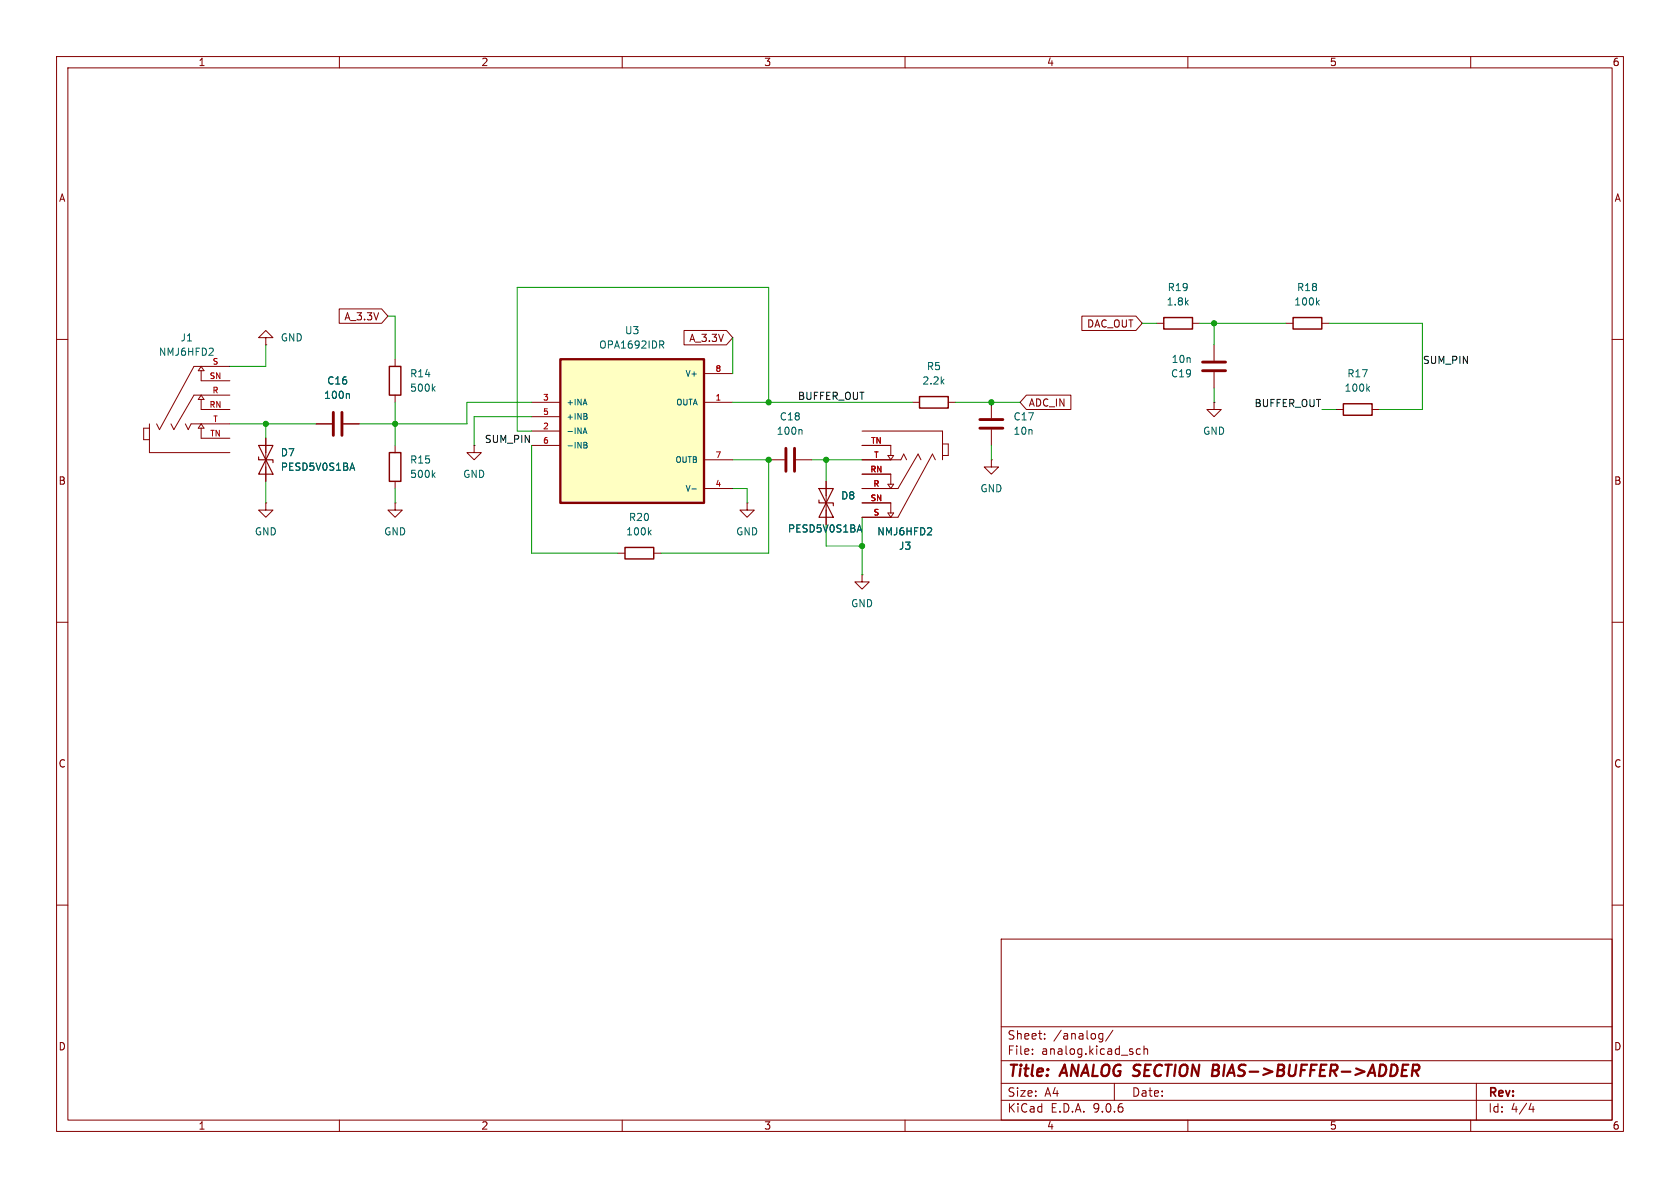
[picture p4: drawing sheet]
(kicad_sch
 (version 20250114)
 (generator "eeschema")
 (generator_version "9.0")
 (paper "A4")
 (title_block
  (title "ANALOG SECTION BIAS->BUFFER->ADDER"))
 (lib_symbols
  (symbol "Device:C"
   (pin_numbers (hide yes))
   (pin_names
    (offset 0.254)) (exclude_from_sim no) (in_bom yes) (on_board yes)
   (property "Reference" "C" (at 0.635 2.54 0) (effects (font (size 1.27 1.27)) (justify left)))
   (property "Value" "C" (at 0.635 -2.54 0) (effects (font (size 1.27 1.27)) (justify left)))
   (property "Footprint" "" (at 0.9652 -3.81 0) (effects (font (size 1.27 1.27)) (hide yes)))
   (property "Datasheet" "~" (at 0 0 0) (effects (font (size 1.27 1.27)) (hide yes)))
   (property "Description" "Unpolarized capacitor" (at 0 0 0) (effects (font (size 1.27 1.27)) (hide yes)))
   (symbol "C_0_1"
    (polyline (pts (xy -2.032 0.762) (xy 2.032 0.762)) (stroke (width 0.508) (type default)) (fill (type none)))
    (polyline (pts (xy -2.032 -0.762) (xy 2.032 -0.762)) (stroke (width 0.508) (type default)) (fill (type none))))
   (symbol "C_1_1"
    (pin passive line (at 0 3.81 270) (length 2.794) (name "~" (effects (font (size 1.27 1.27)))) (number "1" (effects (font (size 1.27 1.27)))))
    (pin passive line (at 0 -3.81 90) (length 2.794) (name "~" (effects (font (size 1.27 1.27)))) (number "2" (effects (font (size 1.27 1.27))))))
   (embedded_fonts no))
  (symbol "Device:R"
   (pin_numbers (hide yes))
   (pin_names
    (offset 0)) (exclude_from_sim no) (in_bom yes) (on_board yes)
   (property "Reference" "R" (at 2.032 0 90) (effects (font (size 1.27 1.27))))
   (property "Value" "R" (at 0 0 90) (effects (font (size 1.27 1.27))))
   (property "Footprint" "" (at -1.778 0 90) (effects (font (size 1.27 1.27)) (hide yes)))
   (property "Datasheet" "~" (at 0 0 0) (effects (font (size 1.27 1.27)) (hide yes)))
   (property "Description" "Resistor" (at 0 0 0) (effects (font (size 1.27 1.27)) (hide yes)))
   (symbol "R_0_1"
    (rectangle (start -1.016 -2.54) (end 1.016 2.54) (stroke (width 0.254) (type default)) (fill (type none))))
   (symbol "R_1_1"
    (pin passive line (at 0 3.81 270) (length 1.27) (name "~" (effects (font (size 1.27 1.27)))) (number "1" (effects (font (size 1.27 1.27)))))
    (pin passive line (at 0 -3.81 90) (length 1.27) (name "~" (effects (font (size 1.27 1.27)))) (number "2" (effects (font (size 1.27 1.27))))))
   (embedded_fonts no))
  (symbol "Diode:SD05_SOD323"
   (pin_numbers (hide yes))
   (pin_names
    (offset 1.016) (hide yes)) (exclude_from_sim no) (in_bom yes) (on_board yes)
   (property "Reference" "D" (at 0 2.54 0) (effects (font (size 1.27 1.27))))
   (property "Value" "SD05_SOD323" (at 0 -2.54 0) (effects (font (size 1.27 1.27))))
   (property "Footprint" "Diode_SMD:D_SOD-323" (at 0 -5.08 0) (effects (font (size 1.27 1.27)) (hide yes)))
   (property "Datasheet" "https://www.littelfuse.com/~/media/electronics/datasheets/tvs_diode_arrays/littelfuse_tvs_diode_array_sd_c_datasheet.pdf.pdf" (at 0 0 0) (effects (font (size 1.27 1.27)) (hide yes)))
   (property "Description" "5V, 450W Discrete Bidirectional TVS Diode, SOD-323" (at 0 0 0) (effects (font (size 1.27 1.27)) (hide yes)))
   (symbol "SD05_SOD323_0_1"
    (polyline (pts (xy -2.54 -1.27) (xy 0 0) (xy -2.54 1.27) (xy -2.54 -1.27)) (stroke (width 0.2032) (type default)) (fill (type none)))
    (polyline (pts (xy 0.508 1.27) (xy 0 1.27) (xy 0 -1.27) (xy -0.508 -1.27)) (stroke (width 0.2032) (type default)) (fill (type none)))
    (polyline (pts (xy 1.27 0) (xy -1.27 0)) (stroke (width 0) (type default)) (fill (type none)))
    (polyline (pts (xy 2.54 1.27) (xy 2.54 -1.27) (xy 0 0) (xy 2.54 1.27)) (stroke (width 0.2032) (type default)) (fill (type none))))
   (symbol "SD05_SOD323_1_1"
    (pin passive line (at -3.81 0 0) (length 2.54) (name "A1" (effects (font (size 1.27 1.27)))) (number "1" (effects (font (size 1.27 1.27)))))
    (pin passive line (at 3.81 0 180) (length 2.54) (name "A2" (effects (font (size 1.27 1.27)))) (number "2" (effects (font (size 1.27 1.27))))))
   (embedded_fonts no))
  (symbol "NMJ6HFD2:NMJ6HFD2"
   (pin_names
    (offset 1.016)) (exclude_from_sim no) (in_bom yes) (on_board yes)
   (property "Reference" "J" (at -4.8296 9.6559 0) (effects (font (size 1.27 1.27)) (justify left bottom)))
   (property "Value" "NMJ6HFD2" (at -5.0898 -11.1907 0) (effects (font (size 1.27 1.27)) (justify left bottom)))
   (property "Footprint" "NMJ6HFD2:NEUTRIK_NMJ6HFD2" (at 0 0 0) (effects (font (size 1.27 1.27)) (justify bottom) (hide yes)))
   (property "Datasheet" "" (at 0 0 0) (effects (font (size 1.27 1.27)) (hide yes)))
   (property "Description" "" (at 0 0 0) (effects (font (size 1.27 1.27)) (hide yes)))
   (property "MF" "Neutrik" (at 0 0 0) (effects (font (size 1.27 1.27)) (justify bottom) (hide yes)))
   (property "MAXIMUM_PACKAGE_HEIGHT" "15.84 mm" (at 0 0 0) (effects (font (size 1.27 1.27)) (justify bottom) (hide yes)))
   (property "Package" "None" (at 0 0 0) (effects (font (size 1.27 1.27)) (justify bottom) (hide yes)))
   (property "Price" "None" (at 0 0 0) (effects (font (size 1.27 1.27)) (justify bottom) (hide yes)))
   (property "Check_prices" "https://www.snapeda.com/parts/NMJ6HFD2/Neutrik/view-part/?ref=eda" (at 0 0 0) (effects (font (size 1.27 1.27)) (justify bottom) (hide yes)))
   (property "STANDARD" "Manufacturer Recommendations" (at 0 0 0) (effects (font (size 1.27 1.27)) (justify bottom) (hide yes)))
   (property "PARTREV" "26.02.2021" (at 0 0 0) (effects (font (size 1.27 1.27)) (justify bottom) (hide yes)))
   (property "SnapEDA_Link" "https://www.snapeda.com/parts/NMJ6HFD2/Neutrik/view-part/?ref=snap" (at 0 0 0) (effects (font (size 1.27 1.27)) (justify bottom) (hide yes)))
   (property "MP" "NMJ6HFD2" (at 0 0 0) (effects (font (size 1.27 1.27)) (justify bottom) (hide yes)))
   (property "Description_1" "1/4 stereo jack, switched, with a full threaded nose and straight PCB pins, mounting nut included" (at 0 0 0) (effects (font (size 1.27 1.27)) (justify bottom) (hide yes)))
   (property "MANUFACTURER" "Neutrik" (at 0 0 0) (effects (font (size 1.27 1.27)) (justify bottom) (hide yes)))
   (property "Availability" "In Stock" (at 0 0 0) (effects (font (size 1.27 1.27)) (justify bottom) (hide yes)))
   (property "SNAPEDA_PN" "NMJ6HFD2" (at 0 0 0) (effects (font (size 1.27 1.27)) (justify bottom) (hide yes)))
   (symbol "NMJ6HFD2_0_0"
    (polyline (pts (xy -7.62 -3.302) (xy -7.62 -5.334)) (stroke (width 0.1524) (type default)) (fill (type none)))
    (polyline (pts (xy -7.62 -5.334) (xy -6.604 -5.334)) (stroke (width 0.1524) (type default)) (fill (type none)))
    (polyline (pts (xy -6.604 -2.54) (xy -6.604 -3.302)) (stroke (width 0.1524) (type default)) (fill (type none)))
    (polyline (pts (xy -6.604 -3.302) (xy -7.62 -3.302)) (stroke (width 0.1524) (type default)) (fill (type none)))
    (polyline (pts (xy -6.604 -5.334) (xy -6.604 -3.302)) (stroke (width 0.1524) (type default)) (fill (type none)))
    (polyline (pts (xy -6.604 -7.62) (xy -6.604 -5.334)) (stroke (width 0.1524) (type default)) (fill (type none)))
    (polyline (pts (xy -4.826 -3.556) (xy -5.334 -2.54)) (stroke (width 0.1524) (type default)) (fill (type none)))
    (polyline (pts (xy -2.286 -3.556) (xy -2.794 -2.54)) (stroke (width 0.1524) (type default)) (fill (type none)))
    (polyline (pts (xy 0.254 -3.556) (xy -0.254 -2.54)) (stroke (width 0.1524) (type default)) (fill (type none)))
    (polyline (pts (xy 0.762 -2.54) (xy 0.254 -3.556)) (stroke (width 0.1524) (type default)) (fill (type none)))
    (polyline (pts (xy 1.27 7.62) (xy -4.826 -3.556)) (stroke (width 0.1524) (type default)) (fill (type none)))
    (polyline (pts (xy 1.27 2.54) (xy -2.286 -3.556)) (stroke (width 0.1524) (type default)) (fill (type none)))
    (polyline (pts (xy 2.032 6.858) (xy 2.54 6.858)) (stroke (width 0.1524) (type default)) (fill (type none)))
    (polyline (pts (xy 2.032 1.778) (xy 2.54 1.778)) (stroke (width 0.1524) (type default)) (fill (type none)))
    (polyline (pts (xy 2.032 -3.302) (xy 2.54 -3.302)) (stroke (width 0.1524) (type default)) (fill (type none)))
    (polyline (pts (xy 2.54 7.62) (xy 1.27 7.62)) (stroke (width 0.1524) (type default)) (fill (type none)))
    (polyline (pts (xy 2.54 7.62) (xy 2.032 6.858)) (stroke (width 0.1524) (type default)) (fill (type none)))
    (polyline (pts (xy 2.54 6.858) (xy 2.54 5.08)) (stroke (width 0.1524) (type default)) (fill (type none)))
    (polyline (pts (xy 2.54 6.858) (xy 3.048 6.858)) (stroke (width 0.1524) (type default)) (fill (type none)))
    (polyline (pts (xy 2.54 2.54) (xy 1.27 2.54)) (stroke (width 0.1524) (type default)) (fill (type none)))
    (polyline (pts (xy 2.54 2.54) (xy 2.032 1.778)) (stroke (width 0.1524) (type default)) (fill (type none)))
    (polyline (pts (xy 2.54 1.778) (xy 2.54 0)) (stroke (width 0.1524) (type default)) (fill (type none)))
    (polyline (pts (xy 2.54 1.778) (xy 3.048 1.778)) (stroke (width 0.1524) (type default)) (fill (type none)))
    (polyline (pts (xy 2.54 -2.54) (xy 0.762 -2.54)) (stroke (width 0.1524) (type default)) (fill (type none)))
    (polyline (pts (xy 2.54 -2.54) (xy 2.032 -3.302)) (stroke (width 0.1524) (type default)) (fill (type none)))
    (polyline (pts (xy 2.54 -3.302) (xy 2.54 -5.08)) (stroke (width 0.1524) (type default)) (fill (type none)))
    (polyline (pts (xy 2.54 -3.302) (xy 3.048 -3.302)) (stroke (width 0.1524) (type default)) (fill (type none)))
    (polyline (pts (xy 3.048 6.858) (xy 2.54 7.62)) (stroke (width 0.1524) (type default)) (fill (type none)))
    (polyline (pts (xy 3.048 1.778) (xy 2.54 2.54)) (stroke (width 0.1524) (type default)) (fill (type none)))
    (polyline (pts (xy 3.048 -3.302) (xy 2.54 -2.54)) (stroke (width 0.1524) (type default)) (fill (type none)))
    (polyline (pts (xy 7.62 -7.62) (xy -6.604 -7.62)) (stroke (width 0.1524) (type default)) (fill (type none)))
    (pin passive line (at 7.62 7.62 180) (length 5.08) (name "~" (effects (font (size 1.016 1.016)))) (number "S" (effects (font (size 1.016 1.016)))))
    (pin passive line (at 7.62 5.08 180) (length 5.08) (name "~" (effects (font (size 1.016 1.016)))) (number "SN" (effects (font (size 1.016 1.016)))))
    (pin passive line (at 7.62 2.54 180) (length 5.08) (name "~" (effects (font (size 1.016 1.016)))) (number "R" (effects (font (size 1.016 1.016)))))
    (pin passive line (at 7.62 0 180) (length 5.08) (name "~" (effects (font (size 1.016 1.016)))) (number "RN" (effects (font (size 1.016 1.016)))))
    (pin passive line (at 7.62 -2.54 180) (length 5.08) (name "~" (effects (font (size 1.016 1.016)))) (number "T" (effects (font (size 1.016 1.016)))))
    (pin passive line (at 7.62 -5.08 180) (length 5.08) (name "~" (effects (font (size 1.016 1.016)))) (number "TN" (effects (font (size 1.016 1.016))))))
   (embedded_fonts no))
  (symbol "OPA1692IDR:OPA1692IDR"
   (pin_names
    (offset 1.016)) (exclude_from_sim no) (in_bom yes) (on_board yes)
   (property "Reference" "U3" (at 0 17.78 0) (effects (font (size 1.27 1.27))))
   (property "Value" "OPA1692IDR" (at 0 15.24 0) (effects (font (size 1.27 1.27))))
   (property "Footprint" "OPA1692IDR:SOIC127P599X175-8N" (at 0 0 0) (effects (font (size 1.27 1.27)) (justify bottom) (hide yes)))
   (property "Datasheet" "" (at 0 0 0) (effects (font (size 1.27 1.27)) (hide yes)))
   (property "Description" "" (at 0 0 0) (effects (font (size 1.27 1.27)) (hide yes)))
   (property "MF" "Texas Instruments" (at 0 0 0) (effects (font (size 1.27 1.27)) (justify bottom) (hide yes)))
   (property "Description_1" "SoundPlus™ Low-Power, Low-Noise, High-Performance Dual Bipolar-Input Audio Op Amp" (at 0 0 0) (effects (font (size 1.27 1.27)) (justify bottom) (hide yes)))
   (property "Package" "SOIC-8 Texas Instruments" (at 0 0 0) (effects (font (size 1.27 1.27)) (justify bottom) (hide yes)))
   (property "Price" "None" (at 0 0 0) (effects (font (size 1.27 1.27)) (justify bottom) (hide yes)))
   (property "SnapEDA_Link" "https://www.snapeda.com/parts/OPA1692IDR/Texas+Instruments/view-part/?ref=snap" (at 0 0 0) (effects (font (size 1.27 1.27)) (justify bottom) (hide yes)))
   (property "MP" "OPA1692IDR" (at 0 0 0) (effects (font (size 1.27 1.27)) (justify bottom) (hide yes)))
   (property "Availability" "In Stock" (at 0 0 0) (effects (font (size 1.27 1.27)) (justify bottom) (hide yes)))
   (property "Check_prices" "https://www.snapeda.com/parts/OPA1692IDR/Texas+Instruments/view-part/?ref=eda" (at 0 0 0) (effects (font (size 1.27 1.27)) (justify bottom) (hide yes)))
   (symbol "OPA1692IDR_0_0"
    (rectangle (start -12.7 -12.7) (end 12.7 12.7) (stroke (width 0.41) (type default)) (fill (type background)))
    (pin input line (at -17.78 5.08 0) (length 5.08) (name "+INA" (effects (font (size 1.016 1.016)))) (number "3" (effects (font (size 1.016 1.016)))))
    (pin input line (at -17.78 2.54 0) (length 5.08) (name "+INB" (effects (font (size 1.016 1.016)))) (number "5" (effects (font (size 1.016 1.016)))))
    (pin input line (at -17.78 0 0) (length 5.08) (name "-INA" (effects (font (size 1.016 1.016)))) (number "2" (effects (font (size 1.016 1.016)))))
    (pin input line (at -17.78 -2.54 0) (length 5.08) (name "-INB" (effects (font (size 1.016 1.016)))) (number "6" (effects (font (size 1.016 1.016)))))
    (pin power_in line (at 17.78 10.16 180) (length 5.08) (name "V+" (effects (font (size 1.016 1.016)))) (number "8" (effects (font (size 1.016 1.016)))))
    (pin output line (at 17.78 5.08 180) (length 5.08) (name "OUTA" (effects (font (size 1.016 1.016)))) (number "1" (effects (font (size 1.016 1.016)))))
    (pin output line (at 17.78 -5.08 180) (length 5.08) (name "OUTB" (effects (font (size 1.016 1.016)))) (number "7" (effects (font (size 1.016 1.016)))))
    (pin power_in line (at 17.78 -10.16 180) (length 5.08) (name "V-" (effects (font (size 1.016 1.016)))) (number "4" (effects (font (size 1.016 1.016))))))
   (embedded_fonts no))
  (symbol "power:GND"
   (power)
   (pin_numbers (hide yes))
   (pin_names
    (offset 0) (hide yes)) (exclude_from_sim no) (in_bom yes) (on_board yes)
   (property "Reference" "#PWR" (at 0 -6.35 0) (effects (font (size 1.27 1.27)) (hide yes)))
   (property "Value" "GND" (at 0 -3.81 0) (effects (font (size 1.27 1.27))))
   (property "Footprint" "" (at 0 0 0) (effects (font (size 1.27 1.27)) (hide yes)))
   (property "Datasheet" "" (at 0 0 0) (effects (font (size 1.27 1.27)) (hide yes)))
   (property "Description" "Power symbol creates a global label with name \"GND\" , ground" (at 0 0 0) (effects (font (size 1.27 1.27)) (hide yes)))
   (symbol "GND_0_1"
    (polyline (pts (xy 0 0) (xy 0 -1.27) (xy 1.27 -1.27) (xy 0 -2.54) (xy -1.27 -1.27) (xy 0 -1.27)) (stroke (width 0) (type default)) (fill (type none))))
   (symbol "GND_1_1"
    (pin power_in line (at 0 0 270) (length 0) (name "~" (effects (font (size 1.27 1.27)))) (number "1" (effects (font (size 1.27 1.27))))))
   (embedded_fonts no)))
 (junction
  (at 214.63 57.15)
  (diameter 0)
  (color 0 0 0 0))
 (junction
  (at 69.85 74.93)
  (diameter 0)
  (color 0 0 0 0))
 (junction
  (at 46.99 74.93)
  (diameter 0)
  (color 0 0 0 0))
 (junction
  (at 175.26 71.12)
  (diameter 0)
  (color 0 0 0 0))
 (junction
  (at 135.89 81.28)
  (diameter 0)
  (color 0 0 0 0))
 (junction
  (at 135.89 71.12)
  (diameter 0)
  (color 0 0 0 0))
 (junction
  (at 152.4 96.52)
  (diameter 0)
  (color 0 0 0 0))
 (junction
  (at 146.05 81.28)
  (diameter 0)
  (color 0 0 0 0))
 (wire
  (pts (xy 91.44 50.8) (xy 135.89 50.8))
  (stroke (width 0) (type default)))
 (wire
  (pts (xy 93.98 78.74) (xy 93.98 97.79))
  (stroke (width 0) (type default)))
 (wire
  (pts (xy 152.4 91.44) (xy 152.4 96.52))
  (stroke (width 0) (type default)))
 (wire
  (pts (xy 214.63 57.15) (xy 227.33 57.15))
  (stroke (width 0) (type default)))
 (wire
  (pts (xy 116.84 97.79) (xy 135.89 97.79))
  (stroke (width 0) (type default)))
 (wire
  (pts (xy 69.85 55.88) (xy 69.85 63.5))
  (stroke (width 0) (type default)))
 (wire
  (pts (xy 175.26 78.74) (xy 175.26 81.28))
  (stroke (width 0) (type default)))
 (wire
  (pts (xy 82.55 71.12) (xy 93.98 71.12))
  (stroke (width 0) (type default)))
 (wire
  (pts (xy 135.89 50.8) (xy 135.89 71.12))
  (stroke (width 0) (type default)))
 (wire
  (pts (xy 40.64 74.93) (xy 46.99 74.93))
  (stroke (width 0) (type default)))
 (wire
  (pts (xy 146.05 96.52) (xy 152.4 96.52))
  (stroke (width 0) (type default)))
 (wire
  (pts (xy 129.54 86.36) (xy 132.08 86.36))
  (stroke (width 0) (type default)))
 (wire
  (pts (xy 46.99 74.93) (xy 46.99 77.47))
  (stroke (width 0) (type default)))
 (wire
  (pts (xy 69.85 74.93) (xy 69.85 78.74))
  (stroke (width 0) (type default)))
 (wire
  (pts (xy 135.89 71.12) (xy 161.29 71.12))
  (stroke (width 0) (type default)))
 (wire
  (pts (xy 146.05 81.28) (xy 152.4 81.28))
  (stroke (width 0) (type default)))
 (wire
  (pts (xy 143.51 81.28) (xy 146.05 81.28))
  (stroke (width 0) (type default)))
 (wire
  (pts (xy 180.34 71.12) (xy 175.26 71.12))
  (stroke (width 0) (type default)))
 (wire
  (pts (xy 46.99 85.09) (xy 46.99 88.9))
  (stroke (width 0) (type default)))
 (wire
  (pts (xy 233.68 72.39) (xy 236.22 72.39))
  (stroke (width 0) (type default)))
 (wire
  (pts (xy 234.95 57.15) (xy 251.46 57.15))
  (stroke (width 0) (type default)))
 (wire
  (pts (xy 83.82 73.66) (xy 83.82 78.74))
  (stroke (width 0) (type default)))
 (wire
  (pts (xy 93.98 97.79) (xy 109.22 97.79))
  (stroke (width 0) (type default)))
 (wire
  (pts (xy 152.4 96.52) (xy 152.4 101.6))
  (stroke (width 0) (type default)))
 (wire
  (pts (xy 129.54 59.69) (xy 129.54 66.04))
  (stroke (width 0) (type default)))
 (wire
  (pts (xy 63.5 74.93) (xy 69.85 74.93))
  (stroke (width 0) (type default)))
 (wire
  (pts (xy 83.82 73.66) (xy 93.98 73.66))
  (stroke (width 0) (type default)))
 (wire
  (pts (xy 69.85 86.36) (xy 69.85 88.9))
  (stroke (width 0) (type default)))
 (wire
  (pts (xy 214.63 71.12) (xy 214.63 68.58))
  (stroke (width 0) (type default)))
 (wire
  (pts (xy 214.63 60.96) (xy 214.63 57.15))
  (stroke (width 0) (type default)))
 (wire
  (pts (xy 129.54 81.28) (xy 135.89 81.28))
  (stroke (width 0) (type default)))
 (wire
  (pts (xy 82.55 71.12) (xy 82.55 74.93))
  (stroke (width 0) (type default)))
 (wire
  (pts (xy 91.44 50.8) (xy 91.44 76.2))
  (stroke (width 0) (type default)))
 (wire
  (pts (xy 129.54 71.12) (xy 135.89 71.12))
  (stroke (width 0) (type default)))
 (wire
  (pts (xy 146.05 81.28) (xy 146.05 85.09))
  (stroke (width 0) (type default)))
 (wire
  (pts (xy 251.46 57.15) (xy 251.46 72.39))
  (stroke (width 0) (type default)))
 (wire
  (pts (xy 91.44 76.2) (xy 93.98 76.2))
  (stroke (width 0) (type default)))
 (wire
  (pts (xy 69.85 74.93) (xy 82.55 74.93))
  (stroke (width 0) (type default)))
 (wire
  (pts (xy 46.99 60.96) (xy 46.99 64.77))
  (stroke (width 0) (type default)))
 (wire
  (pts (xy 201.93 57.15) (xy 204.47 57.15))
  (stroke (width 0) (type default)))
 (wire
  (pts (xy 243.84 72.39) (xy 251.46 72.39))
  (stroke (width 0) (type default)))
 (wire
  (pts (xy 146.05 92.71) (xy 146.05 96.52))
  (stroke (width 0) (type default)))
 (wire
  (pts (xy 68.58 55.88) (xy 69.85 55.88))
  (stroke (width 0) (type default)))
 (wire
  (pts (xy 212.09 57.15) (xy 214.63 57.15))
  (stroke (width 0) (type default)))
 (wire
  (pts (xy 46.99 74.93) (xy 55.88 74.93))
  (stroke (width 0) (type default)))
 (wire
  (pts (xy 69.85 71.12) (xy 69.85 74.93))
  (stroke (width 0) (type default)))
 (wire
  (pts (xy 135.89 81.28) (xy 135.89 97.79))
  (stroke (width 0) (type default)))
 (wire
  (pts (xy 132.08 86.36) (xy 132.08 88.9))
  (stroke (width 0) (type default)))
 (wire
  (pts (xy 168.91 71.12) (xy 175.26 71.12))
  (stroke (width 0) (type default)))
 (wire
  (pts (xy 40.64 64.77) (xy 46.99 64.77))
  (stroke (width 0) (type default)))
 (label "SUM_PIN"
  (at 251.46 64.77 0)
  (effects (font (size 1.27 1.27)) (justify left bottom)))
 (label "BUFFER_OUT"
  (at 140.97 71.12 0)
  (effects (font (size 1.27 1.27)) (justify left bottom)))
 (label "BUFFER_OUT"
  (at 233.68 72.39 180)
  (effects (font (size 1.27 1.27)) (justify right bottom)))
 (label "SUM_PIN"
  (at 93.98 78.74 180)
  (effects (font (size 1.27 1.27)) (justify right bottom)))
 (global_label "DAC_OUT"
  (shape input)
  (at 201.93 57.15 180)
  (fields_autoplaced yes)
  (effects (font (size 1.27 1.27)) (justify right))
  (property "Intersheetrefs" "${INTERSHEET_REFS}" (at 190.72 57.15 0) (effects (font (size 1.27 1.27)) (justify right) (hide yes))))
 (global_label "A_3.3V"
  (shape input)
  (at 68.58 55.88 180)
  (fields_autoplaced yes)
  (effects (font (size 1.27 1.27)) (justify right))
  (property "Intersheetrefs" "${INTERSHEET_REFS}" (at 59.4262 55.88 0) (effects (font (size 1.27 1.27)) (justify right) (hide yes))))
 (global_label "A_3.3V"
  (shape input)
  (at 129.54 59.69 180)
  (fields_autoplaced yes)
  (effects (font (size 1.27 1.27)) (justify right))
  (property "Intersheetrefs" "${INTERSHEET_REFS}" (at 120.3862 59.69 0) (effects (font (size 1.27 1.27)) (justify right) (hide yes))))
 (global_label "ADC_IN"
  (shape input)
  (at 180.34 71.12 0)
  (fields_autoplaced yes)
  (effects (font (size 1.27 1.27)) (justify left))
  (property "Intersheetrefs" "${INTERSHEET_REFS}" (at 189.8567 71.12 0) (effects (font (size 1.27 1.27)) (justify left) (hide yes))))
 (symbol
  (lib_id "Device:C")
  (at 214.63 64.77 180)
  (unit 1)
  (exclude_from_sim no)
  (in_bom yes)
  (on_board yes)
  (dnp no)
  (fields_autoplaced yes)
  (property "Reference" "C19" (at 210.82 66.0401 0) (effects (font (size 1.27 1.27)) (justify left)))
  (property "Value" "10n" (at 210.82 63.5001 0) (effects (font (size 1.27 1.27)) (justify left)))
  (property "Footprint" "Capacitor_SMD:C_0805_2012Metric" (at 213.6648 60.96 0) (effects (font (size 1.27 1.27)) (hide yes)))
  (property "Datasheet" "~" (at 214.63 64.77 0) (effects (font (size 1.27 1.27)) (hide yes)))
  (property "Description" "C0G" (at 214.63 64.77 0) (effects (font (size 1.27 1.27)) (hide yes)))
  (pin "1")
  (pin "2"))
 (symbol
  (lib_id "NMJ6HFD2:NMJ6HFD2")
  (at 33.02 72.39 0)
  (unit 1)
  (exclude_from_sim no)
  (in_bom yes)
  (on_board yes)
  (dnp no)
  (fields_autoplaced yes)
  (property "Reference" "J1" (at 33.02 59.69 0) (effects (font (size 1.27 1.27))))
  (property "Value" "NMJ6HFD2" (at 33.02 62.23 0) (effects (font (size 1.27 1.27))))
  (property "Footprint" "Connector_Audio:Jack_6.35mm_Neutrik_NMJ6HFD2-AU_Horizontal" (at 33.02 72.39 0) (effects (font (size 1.27 1.27)) (justify bottom) (hide yes)))
  (property "Datasheet" "" (at 33.02 72.39 0) (effects (font (size 1.27 1.27)) (hide yes)))
  (property "Description" "" (at 33.02 72.39 0) (effects (font (size 1.27 1.27)) (hide yes)))
  (property "MF" "Neutrik" (at 33.02 72.39 0) (effects (font (size 1.27 1.27)) (justify bottom) (hide yes)))
  (property "MAXIMUM_PACKAGE_HEIGHT" "15.84 mm" (at 33.02 72.39 0) (effects (font (size 1.27 1.27)) (justify bottom) (hide yes)))
  (property "Package" "None" (at 33.02 72.39 0) (effects (font (size 1.27 1.27)) (justify bottom) (hide yes)))
  (property "Price" "None" (at 33.02 72.39 0) (effects (font (size 1.27 1.27)) (justify bottom) (hide yes)))
  (property "Check_prices" "https://www.snapeda.com/parts/NMJ6HFD2/Neutrik/view-part/?ref=eda" (at 33.02 72.39 0) (effects (font (size 1.27 1.27)) (justify bottom) (hide yes)))
  (property "STANDARD" "Manufacturer Recommendations" (at 33.02 72.39 0) (effects (font (size 1.27 1.27)) (justify bottom) (hide yes)))
  (property "PARTREV" "26.02.2021" (at 33.02 72.39 0) (effects (font (size 1.27 1.27)) (justify bottom) (hide yes)))
  (property "SnapEDA_Link" "https://www.snapeda.com/parts/NMJ6HFD2/Neutrik/view-part/?ref=snap" (at 33.02 72.39 0) (effects (font (size 1.27 1.27)) (justify bottom) (hide yes)))
  (property "MP" "NMJ6HFD2" (at 33.02 72.39 0) (effects (font (size 1.27 1.27)) (justify bottom) (hide yes)))
  (property "Description_1" "1/4 stereo jack, switched, with a full threaded nose and straight PCB pins, mounting nut included" (at 33.02 72.39 0) (effects (font (size 1.27 1.27)) (justify bottom) (hide yes)))
  (property "MANUFACTURER" "Neutrik" (at 33.02 72.39 0) (effects (font (size 1.27 1.27)) (justify bottom) (hide yes)))
  (property "Availability" "In Stock" (at 33.02 72.39 0) (effects (font (size 1.27 1.27)) (justify bottom) (hide yes)))
  (property "SNAPEDA_PN" "NMJ6HFD2" (at 33.02 72.39 0) (effects (font (size 1.27 1.27)) (justify bottom) (hide yes)))
  (pin "RN")
  (pin "TN")
  (pin "S")
  (pin "R")
  (pin "SN")
  (pin "T"))
 (symbol
  (lib_id "Device:R")
  (at 231.14 57.15 90)
  (unit 1)
  (exclude_from_sim no)
  (in_bom yes)
  (on_board yes)
  (dnp no)
  (fields_autoplaced yes)
  (property "Reference" "R18" (at 231.14 50.8 90) (effects (font (size 1.27 1.27))))
  (property "Value" "100k" (at 231.14 53.34 90) (effects (font (size 1.27 1.27))))
  (property "Footprint" "Capacitor_SMD:C_0805_2012Metric" (at 231.14 58.928 90) (effects (font (size 1.27 1.27)) (hide yes)))
  (property "Datasheet" "~" (at 231.14 57.15 0) (effects (font (size 1.27 1.27)) (hide yes)))
  (property "Description" "Resistor" (at 231.14 57.15 0) (effects (font (size 1.27 1.27)) (hide yes)))
  (pin "2")
  (pin "1"))
 (symbol
  (lib_id "Device:C")
  (at 139.7 81.28 90)
  (unit 1)
  (exclude_from_sim no)
  (in_bom yes)
  (on_board yes)
  (dnp no)
  (fields_autoplaced yes)
  (property "Reference" "C18" (at 139.7 73.66 90) (effects (font (size 1.27 1.27))))
  (property "Value" "100n" (at 139.7 76.2 90) (effects (font (size 1.27 1.27))))
  (property "Footprint" "Capacitor_SMD:C_0805_2012Metric" (at 143.51 80.3148 0) (effects (font (size 1.27 1.27)) (hide yes)))
  (property "Datasheet" "~" (at 139.7 81.28 0) (effects (font (size 1.27 1.27)) (hide yes)))
  (property "Description" "C0G" (at 139.7 81.28 0) (effects (font (size 1.27 1.27)) (hide yes)))
  (pin "1")
  (pin "2"))
 (symbol
  (lib_id "power:GND")
  (at 83.82 78.74 0)
  (unit 1)
  (exclude_from_sim no)
  (in_bom yes)
  (on_board yes)
  (dnp no)
  (fields_autoplaced yes)
  (property "Reference" "#PWR032" (at 83.82 85.09 0) (effects (font (size 1.27 1.27)) (hide yes)))
  (property "Value" "GND" (at 83.82 83.82 0) (effects (font (size 1.27 1.27))))
  (property "Footprint" "" (at 83.82 78.74 0) (effects (font (size 1.27 1.27)) (hide yes)))
  (property "Datasheet" "" (at 83.82 78.74 0) (effects (font (size 1.27 1.27)) (hide yes)))
  (property "Description" "Power symbol creates a global label with name \"GND\" , ground" (at 83.82 78.74 0) (effects (font (size 1.27 1.27)) (hide yes)))
  (pin "1"))
 (symbol
  (lib_id "power:GND")
  (at 46.99 88.9 0)
  (unit 1)
  (exclude_from_sim no)
  (in_bom yes)
  (on_board yes)
  (dnp no)
  (fields_autoplaced yes)
  (property "Reference" "#PWR042" (at 46.99 95.25 0) (effects (font (size 1.27 1.27)) (hide yes)))
  (property "Value" "GND" (at 46.99 93.98 0) (effects (font (size 1.27 1.27))))
  (property "Footprint" "" (at 46.99 88.9 0) (effects (font (size 1.27 1.27)) (hide yes)))
  (property "Datasheet" "" (at 46.99 88.9 0) (effects (font (size 1.27 1.27)) (hide yes)))
  (property "Description" "Power symbol creates a global label with name \"GND\" , ground" (at 46.99 88.9 0) (effects (font (size 1.27 1.27)) (hide yes)))
  (pin "1"))
 (symbol
  (lib_id "Device:R")
  (at 69.85 82.55 0)
  (unit 1)
  (exclude_from_sim no)
  (in_bom yes)
  (on_board yes)
  (dnp no)
  (fields_autoplaced yes)
  (property "Reference" "R15" (at 72.39 81.2799 0) (effects (font (size 1.27 1.27)) (justify left)))
  (property "Value" "500k" (at 72.39 83.8199 0) (effects (font (size 1.27 1.27)) (justify left)))
  (property "Footprint" "Capacitor_SMD:C_0603_1608Metric" (at 68.072 82.55 90) (effects (font (size 1.27 1.27)) (hide yes)))
  (property "Datasheet" "~" (at 69.85 82.55 0) (effects (font (size 1.27 1.27)) (hide yes)))
  (property "Description" "Resistor" (at 69.85 82.55 0) (effects (font (size 1.27 1.27)) (hide yes)))
  (pin "1")
  (pin "2"))
 (symbol
  (lib_id "Device:R")
  (at 208.28 57.15 90)
  (unit 1)
  (exclude_from_sim no)
  (in_bom yes)
  (on_board yes)
  (dnp no)
  (fields_autoplaced yes)
  (property "Reference" "R19" (at 208.28 50.8 90) (effects (font (size 1.27 1.27))))
  (property "Value" "1.8k" (at 208.28 53.34 90) (effects (font (size 1.27 1.27))))
  (property "Footprint" "Capacitor_SMD:C_0805_2012Metric" (at 208.28 58.928 90) (effects (font (size 1.27 1.27)) (hide yes)))
  (property "Datasheet" "~" (at 208.28 57.15 0) (effects (font (size 1.27 1.27)) (hide yes)))
  (property "Description" "Resistor" (at 208.28 57.15 0) (effects (font (size 1.27 1.27)) (hide yes)))
  (pin "2")
  (pin "1"))
 (symbol
  (lib_id "power:GND")
  (at 152.4 101.6 0)
  (unit 1)
  (exclude_from_sim no)
  (in_bom yes)
  (on_board yes)
  (dnp no)
  (fields_autoplaced yes)
  (property "Reference" "#PWR030" (at 152.4 107.95 0) (effects (font (size 1.27 1.27)) (hide yes)))
  (property "Value" "GND" (at 152.4 106.68 0) (effects (font (size 1.27 1.27))))
  (property "Footprint" "" (at 152.4 101.6 0) (effects (font (size 1.27 1.27)) (hide yes)))
  (property "Datasheet" "" (at 152.4 101.6 0) (effects (font (size 1.27 1.27)) (hide yes)))
  (property "Description" "Power symbol creates a global label with name \"GND\" , ground" (at 152.4 101.6 0) (effects (font (size 1.27 1.27)) (hide yes)))
  (pin "1"))
 (symbol
  (lib_id "Device:R")
  (at 69.85 67.31 0)
  (unit 1)
  (exclude_from_sim no)
  (in_bom yes)
  (on_board yes)
  (dnp no)
  (fields_autoplaced yes)
  (property "Reference" "R14" (at 72.39 66.0399 0) (effects (font (size 1.27 1.27)) (justify left)))
  (property "Value" "500k" (at 72.39 68.5799 0) (effects (font (size 1.27 1.27)) (justify left)))
  (property "Footprint" "Capacitor_SMD:C_0603_1608Metric" (at 68.072 67.31 90) (effects (font (size 1.27 1.27)) (hide yes)))
  (property "Datasheet" "~" (at 69.85 67.31 0) (effects (font (size 1.27 1.27)) (hide yes)))
  (property "Description" "Resistor" (at 69.85 67.31 0) (effects (font (size 1.27 1.27)) (hide yes)))
  (pin "2")
  (pin "1"))
 (symbol
  (lib_id "Device:R")
  (at 165.1 71.12 90)
  (unit 1)
  (exclude_from_sim no)
  (in_bom yes)
  (on_board yes)
  (dnp no)
  (property "Reference" "R5" (at 165.1 64.77 90) (effects (font (size 1.27 1.27))))
  (property "Value" "2.2k" (at 165.1 67.31 90) (effects (font (size 1.27 1.27))))
  (property "Footprint" "Capacitor_SMD:C_0805_2012Metric" (at 165.1 72.898 90) (effects (font (size 1.27 1.27)) (hide yes)))
  (property "Datasheet" "~" (at 165.1 71.12 0) (effects (font (size 1.27 1.27)) (hide yes)))
  (property "Description" "Resistor" (at 165.1 71.12 0) (effects (font (size 1.27 1.27)) (hide yes)))
  (pin "2")
  (pin "1"))
 (symbol
  (lib_id "Device:C")
  (at 175.26 74.93 0)
  (unit 1)
  (exclude_from_sim no)
  (in_bom yes)
  (on_board yes)
  (dnp no)
  (fields_autoplaced yes)
  (property "Reference" "C17" (at 179.07 73.6599 0) (effects (font (size 1.27 1.27)) (justify left)))
  (property "Value" "10n" (at 179.07 76.1999 0) (effects (font (size 1.27 1.27)) (justify left)))
  (property "Footprint" "Capacitor_SMD:C_0805_2012Metric" (at 176.2252 78.74 0) (effects (font (size 1.27 1.27)) (hide yes)))
  (property "Datasheet" "~" (at 175.26 74.93 0) (effects (font (size 1.27 1.27)) (hide yes)))
  (property "Description" "C0G" (at 175.26 74.93 0) (effects (font (size 1.27 1.27)) (hide yes)))
  (pin "1")
  (pin "2"))
 (symbol
  (lib_id "Device:C")
  (at 59.69 74.93 90)
  (unit 1)
  (exclude_from_sim no)
  (in_bom yes)
  (on_board yes)
  (dnp no)
  (fields_autoplaced yes)
  (property "Reference" "C16" (at 59.69 67.31 90) (effects (font (size 1.27 1.27))))
  (property "Value" "100n" (at 59.69 69.85 90) (effects (font (size 1.27 1.27))))
  (property "Footprint" "Capacitor_SMD:C_0805_2012Metric" (at 63.5 73.9648 0) (effects (font (size 1.27 1.27)) (hide yes)))
  (property "Datasheet" "~" (at 59.69 74.93 0) (effects (font (size 1.27 1.27)) (hide yes)))
  (property "Description" "C0G" (at 59.69 74.93 0) (effects (font (size 1.27 1.27)) (hide yes)))
  (pin "1")
  (pin "2"))
 (symbol
  (lib_id "power:GND")
  (at 46.99 60.96 180)
  (unit 1)
  (exclude_from_sim no)
  (in_bom yes)
  (on_board yes)
  (dnp no)
  (fields_autoplaced yes)
  (property "Reference" "#PWR026" (at 46.99 54.61 0) (effects (font (size 1.27 1.27)) (hide yes)))
  (property "Value" "GND" (at 49.53 59.6899 0) (effects (font (size 1.27 1.27)) (justify right)))
  (property "Footprint" "" (at 46.99 60.96 0) (effects (font (size 1.27 1.27)) (hide yes)))
  (property "Datasheet" "" (at 46.99 60.96 0) (effects (font (size 1.27 1.27)) (hide yes)))
  (property "Description" "Power symbol creates a global label with name \"GND\" , ground" (at 46.99 60.96 0) (effects (font (size 1.27 1.27)) (hide yes)))
  (pin "1"))
 (symbol
  (lib_id "NMJ6HFD2:NMJ6HFD2")
  (at 160.02 83.82 180)
  (unit 1)
  (exclude_from_sim no)
  (in_bom yes)
  (on_board yes)
  (dnp no)
  (property "Reference" "J3" (at 160.02 96.52 0) (effects (font (size 1.27 1.27))))
  (property "Value" "NMJ6HFD2" (at 160.02 93.98 0) (effects (font (size 1.27 1.27))))
  (property "Footprint" "Connector_Audio:Jack_6.35mm_Neutrik_NMJ6HFD2-AU_Horizontal" (at 160.02 83.82 0) (effects (font (size 1.27 1.27)) (justify bottom) (hide yes)))
  (property "Datasheet" "" (at 160.02 83.82 0) (effects (font (size 1.27 1.27)) (hide yes)))
  (property "Description" "" (at 160.02 83.82 0) (effects (font (size 1.27 1.27)) (hide yes)))
  (property "MF" "Neutrik" (at 160.02 83.82 0) (effects (font (size 1.27 1.27)) (justify bottom) (hide yes)))
  (property "MAXIMUM_PACKAGE_HEIGHT" "15.84 mm" (at 160.02 83.82 0) (effects (font (size 1.27 1.27)) (justify bottom) (hide yes)))
  (property "Package" "None" (at 160.02 83.82 0) (effects (font (size 1.27 1.27)) (justify bottom) (hide yes)))
  (property "Price" "None" (at 160.02 83.82 0) (effects (font (size 1.27 1.27)) (justify bottom) (hide yes)))
  (property "Check_prices" "https://www.snapeda.com/parts/NMJ6HFD2/Neutrik/view-part/?ref=eda" (at 160.02 83.82 0) (effects (font (size 1.27 1.27)) (justify bottom) (hide yes)))
  (property "STANDARD" "Manufacturer Recommendations" (at 160.02 83.82 0) (effects (font (size 1.27 1.27)) (justify bottom) (hide yes)))
  (property "PARTREV" "26.02.2021" (at 160.02 83.82 0) (effects (font (size 1.27 1.27)) (justify bottom) (hide yes)))
  (property "SnapEDA_Link" "https://www.snapeda.com/parts/NMJ6HFD2/Neutrik/view-part/?ref=snap" (at 160.02 83.82 0) (effects (font (size 1.27 1.27)) (justify bottom) (hide yes)))
  (property "MP" "NMJ6HFD2" (at 160.02 83.82 0) (effects (font (size 1.27 1.27)) (justify bottom) (hide yes)))
  (property "Description_1" "1/4 stereo jack, switched, with a full threaded nose and straight PCB pins, mounting nut included" (at 160.02 83.82 0) (effects (font (size 1.27 1.27)) (justify bottom) (hide yes)))
  (property "MANUFACTURER" "Neutrik" (at 160.02 83.82 0) (effects (font (size 1.27 1.27)) (justify bottom) (hide yes)))
  (property "Availability" "In Stock" (at 160.02 83.82 0) (effects (font (size 1.27 1.27)) (justify bottom) (hide yes)))
  (property "SNAPEDA_PN" "NMJ6HFD2" (at 160.02 83.82 0) (effects (font (size 1.27 1.27)) (justify bottom) (hide yes)))
  (pin "RN")
  (pin "SN")
  (pin "R")
  (pin "T")
  (pin "S")
  (pin "TN"))
 (symbol
  (lib_id "power:GND")
  (at 69.85 88.9 0)
  (unit 1)
  (exclude_from_sim no)
  (in_bom yes)
  (on_board yes)
  (dnp no)
  (fields_autoplaced yes)
  (property "Reference" "#PWR027" (at 69.85 95.25 0) (effects (font (size 1.27 1.27)) (hide yes)))
  (property "Value" "GND" (at 69.85 93.98 0) (effects (font (size 1.27 1.27))))
  (property "Footprint" "" (at 69.85 88.9 0) (effects (font (size 1.27 1.27)) (hide yes)))
  (property "Datasheet" "" (at 69.85 88.9 0) (effects (font (size 1.27 1.27)) (hide yes)))
  (property "Description" "Power symbol creates a global label with name \"GND\" , ground" (at 69.85 88.9 0) (effects (font (size 1.27 1.27)) (hide yes)))
  (pin "1"))
 (symbol
  (lib_id "power:GND")
  (at 214.63 71.12 0)
  (unit 1)
  (exclude_from_sim no)
  (in_bom yes)
  (on_board yes)
  (dnp no)
  (fields_autoplaced yes)
  (property "Reference" "#PWR031" (at 214.63 77.47 0) (effects (font (size 1.27 1.27)) (hide yes)))
  (property "Value" "GND" (at 214.63 76.2 0) (effects (font (size 1.27 1.27))))
  (property "Footprint" "" (at 214.63 71.12 0) (effects (font (size 1.27 1.27)) (hide yes)))
  (property "Datasheet" "" (at 214.63 71.12 0) (effects (font (size 1.27 1.27)) (hide yes)))
  (property "Description" "Power symbol creates a global label with name \"GND\" , ground" (at 214.63 71.12 0) (effects (font (size 1.27 1.27)) (hide yes)))
  (pin "1"))
 (symbol
  (lib_id "Device:R")
  (at 240.03 72.39 90)
  (unit 1)
  (exclude_from_sim no)
  (in_bom yes)
  (on_board yes)
  (dnp no)
  (property "Reference" "R17" (at 240.03 66.04 90) (effects (font (size 1.27 1.27))))
  (property "Value" "100k" (at 240.03 68.58 90) (effects (font (size 1.27 1.27))))
  (property "Footprint" "Capacitor_SMD:C_0805_2012Metric" (at 240.03 74.168 90) (effects (font (size 1.27 1.27)) (hide yes)))
  (property "Datasheet" "~" (at 240.03 72.39 0) (effects (font (size 1.27 1.27)) (hide yes)))
  (property "Description" "Resistor" (at 240.03 72.39 0) (effects (font (size 1.27 1.27)) (hide yes)))
  (pin "2")
  (pin "1"))
 (symbol
  (lib_id "power:GND")
  (at 132.08 88.9 0)
  (unit 1)
  (exclude_from_sim no)
  (in_bom yes)
  (on_board yes)
  (dnp no)
  (fields_autoplaced yes)
  (property "Reference" "#PWR028" (at 132.08 95.25 0) (effects (font (size 1.27 1.27)) (hide yes)))
  (property "Value" "GND" (at 132.08 93.98 0) (effects (font (size 1.27 1.27))))
  (property "Footprint" "" (at 132.08 88.9 0) (effects (font (size 1.27 1.27)) (hide yes)))
  (property "Datasheet" "" (at 132.08 88.9 0) (effects (font (size 1.27 1.27)) (hide yes)))
  (property "Description" "Power symbol creates a global label with name \"GND\" , ground" (at 132.08 88.9 0) (effects (font (size 1.27 1.27)) (hide yes)))
  (pin "1"))
 (symbol
  (lib_id "Diode:SD05_SOD323")
  (at 46.99 81.28 90)
  (unit 1)
  (exclude_from_sim no)
  (in_bom yes)
  (on_board yes)
  (dnp no)
  (fields_autoplaced yes)
  (property "Reference" "D7" (at 49.53 80.0099 90) (effects (font (size 1.27 1.27)) (justify right)))
  (property "Value" "PESD5V0S1BA" (at 49.53 82.5499 90) (effects (font (size 1.27 1.27)) (justify right)))
  (property "Footprint" "Diode_SMD:D_SOD-323" (at 52.07 81.28 0) (effects (font (size 1.27 1.27)) (hide yes)))
  (property "Datasheet" "https://www.littelfuse.com/~/media/electronics/datasheets/tvs_diode_arrays/littelfuse_tvs_diode_array_sd_c_datasheet.pdf.pdf" (at 46.99 81.28 0) (effects (font (size 1.27 1.27)) (hide yes)))
  (property "Description" "5V, 450W Discrete Bidirectional TVS Diode, SOD-323" (at 46.99 81.28 0) (effects (font (size 1.27 1.27)) (hide yes)))
  (pin "2")
  (pin "1"))
 (symbol
  (lib_id "power:GND")
  (at 175.26 81.28 0)
  (unit 1)
  (exclude_from_sim no)
  (in_bom yes)
  (on_board yes)
  (dnp no)
  (fields_autoplaced yes)
  (property "Reference" "#PWR029" (at 175.26 87.63 0) (effects (font (size 1.27 1.27)) (hide yes)))
  (property "Value" "GND" (at 175.26 86.36 0) (effects (font (size 1.27 1.27))))
  (property "Footprint" "" (at 175.26 81.28 0) (effects (font (size 1.27 1.27)) (hide yes)))
  (property "Datasheet" "" (at 175.26 81.28 0) (effects (font (size 1.27 1.27)) (hide yes)))
  (property "Description" "Power symbol creates a global label with name \"GND\" , ground" (at 175.26 81.28 0) (effects (font (size 1.27 1.27)) (hide yes)))
  (pin "1"))
 (symbol
  (lib_id "Device:R")
  (at 113.03 97.79 90)
  (unit 1)
  (exclude_from_sim no)
  (in_bom yes)
  (on_board yes)
  (dnp no)
  (fields_autoplaced yes)
  (property "Reference" "R20" (at 113.03 91.44 90) (effects (font (size 1.27 1.27))))
  (property "Value" "100k" (at 113.03 93.98 90) (effects (font (size 1.27 1.27))))
  (property "Footprint" "Capacitor_SMD:C_0805_2012Metric" (at 113.03 99.568 90) (effects (font (size 1.27 1.27)) (hide yes)))
  (property "Datasheet" "~" (at 113.03 97.79 0) (effects (font (size 1.27 1.27)) (hide yes)))
  (property "Description" "Resistor" (at 113.03 97.79 0) (effects (font (size 1.27 1.27)) (hide yes)))
  (pin "2")
  (pin "1"))
 (symbol
  (lib_id "Diode:SD05_SOD323")
  (at 146.05 88.9 90)
  (unit 1)
  (exclude_from_sim no)
  (in_bom yes)
  (on_board yes)
  (dnp no)
  (property "Reference" "D8" (at 148.59 87.6299 90) (effects (font (size 1.27 1.27)) (justify right)))
  (property "Value" "PESD5V0S1BA" (at 139.192 93.472 90) (effects (font (size 1.27 1.27)) (justify right)))
  (property "Footprint" "Diode_SMD:D_SOD-323" (at 151.13 88.9 0) (effects (font (size 1.27 1.27)) (hide yes)))
  (property "Datasheet" "https://www.littelfuse.com/~/media/electronics/datasheets/tvs_diode_arrays/littelfuse_tvs_diode_array_sd_c_datasheet.pdf.pdf" (at 146.05 88.9 0) (effects (font (size 1.27 1.27)) (hide yes)))
  (property "Description" "5V, 450W Discrete Bidirectional TVS Diode, SOD-323" (at 146.05 88.9 0) (effects (font (size 1.27 1.27)) (hide yes)))
  (pin "2")
  (pin "1"))
 (symbol
  (lib_id "OPA1692IDR:OPA1692IDR")
  (at 111.76 76.2 0)
  (unit 1)
  (exclude_from_sim no)
  (in_bom yes)
  (on_board yes)
  (dnp no)
  (fields_autoplaced yes)
  (property "Reference" "U3" (at 111.76 58.42 0) (effects (font (size 1.27 1.27))))
  (property "Value" "OPA1692IDR" (at 111.76 60.96 0) (effects (font (size 1.27 1.27))))
  (property "Footprint" "Package_SO:SOIC-8_3.9x4.9mm_P1.27mm" (at 111.76 76.2 0) (effects (font (size 1.27 1.27)) (justify bottom) (hide yes)))
  (property "Datasheet" "" (at 111.76 76.2 0) (effects (font (size 1.27 1.27)) (hide yes)))
  (property "Description" "" (at 111.76 76.2 0) (effects (font (size 1.27 1.27)) (hide yes)))
  (property "MF" "Texas Instruments" (at 111.76 76.2 0) (effects (font (size 1.27 1.27)) (justify bottom) (hide yes)))
  (property "Description_1" "SoundPlus™ Low-Power, Low-Noise, High-Performance Dual Bipolar-Input Audio Op Amp" (at 111.76 76.2 0) (effects (font (size 1.27 1.27)) (justify bottom) (hide yes)))
  (property "Package" "SOIC-8 Texas Instruments" (at 111.76 76.2 0) (effects (font (size 1.27 1.27)) (justify bottom) (hide yes)))
  (property "Price" "None" (at 111.76 76.2 0) (effects (font (size 1.27 1.27)) (justify bottom) (hide yes)))
  (property "SnapEDA_Link" "https://www.snapeda.com/parts/OPA1692IDR/Texas+Instruments/view-part/?ref=snap" (at 111.76 76.2 0) (effects (font (size 1.27 1.27)) (justify bottom) (hide yes)))
  (property "MP" "OPA1692IDR" (at 111.76 76.2 0) (effects (font (size 1.27 1.27)) (justify bottom) (hide yes)))
  (property "Availability" "In Stock" (at 111.76 76.2 0) (effects (font (size 1.27 1.27)) (justify bottom) (hide yes)))
  (property "Check_prices" "https://www.snapeda.com/parts/OPA1692IDR/Texas+Instruments/view-part/?ref=eda" (at 111.76 76.2 0) (effects (font (size 1.27 1.27)) (justify bottom) (hide yes)))
  (pin "7")
  (pin "4")
  (pin "2")
  (pin "6")
  (pin "1")
  (pin "5")
  (pin "8")
  (pin "3")))
